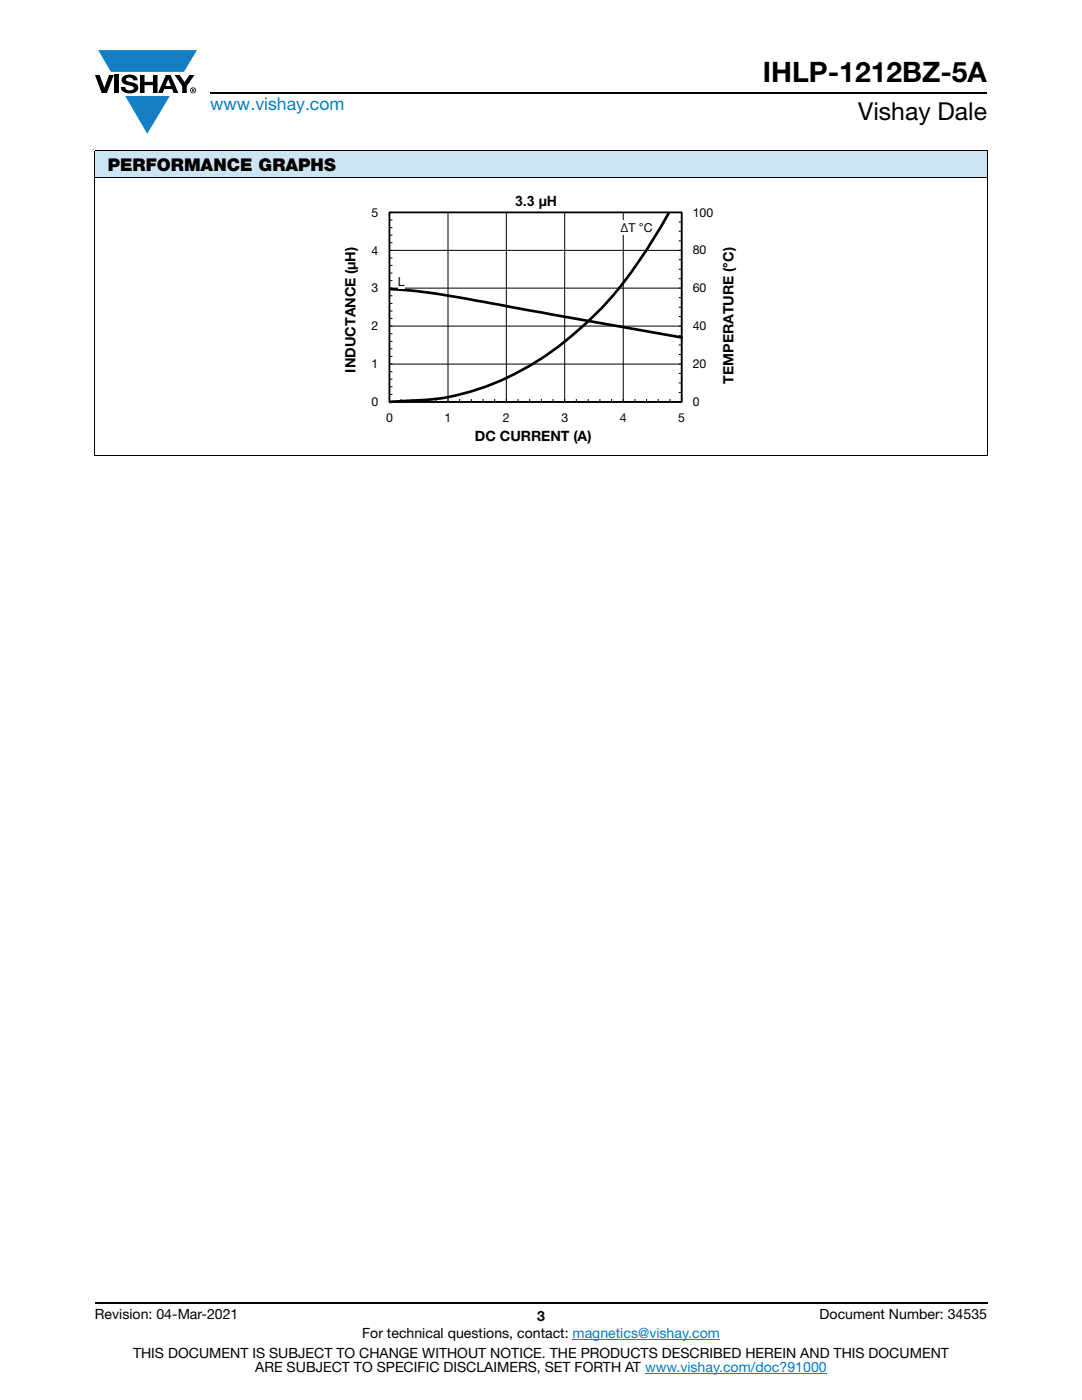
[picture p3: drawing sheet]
<svg xmlns="http://www.w3.org/2000/svg" width="216mm" height="279mm" viewBox="0 0 216 279" stroke-linecap="round" stroke-linejoin="round" font-family="sans-serif">
<g fill="#147fc3">
<path d="M19.6 10h19.7l-2.6 4.3h-1.1h-13.5z"/>
<path d="M25 19.2h8.9l-4.5 7.5z"/>
</g>
<g fill="#000">
<path d="M18.9 15h1l.9 2.5 1-2.5h.9l-1.4 3.6h-1zM22.9 15h.9v3.6h-.9zM24.6 15.3a2.1 2.1 0 0 1 2.8 .3l.1 .4h-.9a.79 .79 0 0 0-.7-.5 .79 .79 0 0 0-.8 .4l.3 .3 1 .2a1.08 1.08 0 0 1 1.2 1 1.08 1.08 0 0 1-1.1 1.2 1.73 1.73 0 0 1-2.4-1.2h.9a.96 .96 0 0 0 .8 .6 .96 .96 0 0 0 .9-.4 1.31 1.31 0 0 0-1.2-.6 1.03 1.03 0 0 1-1.1-.6 1.03 1.03 0 0 1 .2-1.1zM27.9 15h.9v1.3h1.7v-1.3h.9v3.6h-.9v-1.6h-1.7v1.6h-.9zM34.8 15h1.1l.9 1.4 1-1.4h1l-1.5 2.2v1.4h-.9v-1.4z"/>
<path d="M33.6 15.9l.5 1.3h-1.1zM33.1 15l-1.6 3.6h1l.3-.8h1.5l.3 .8h1l-1.6-3.6z"/>
<path d="M38.4 17.8h.2v.2h-.2zM38.3 17.7v.7h.1v-.3l.4 .3-.2-.3 .2-.2-.1-.2z"/>
<path d="M38.1 18a.46 .46 0 0 1 .9 0 .46 .46 0 0 1-.9 0zM37.9 18a.6 .6 0 0 0 1.2 0 .6 .6 0 0 0-1.2 0z"/>
</g>
<path d="M42 18.6h155M18.9 260h178.1" fill="none" stroke="#000" stroke-width=".36"/>
<path d="M114.3 267.3h29.3M128.7 274h36.3" fill="none" stroke="#007ec4" stroke-width=".2"/>
<path d="M18.9 30h178.1v5.5h-178.1z" fill="#cce5f3"/>
<g fill="none" stroke="#000" stroke-width=".2">
<path d="M18.9 30h178.1M18.9 35.5h178.1M18.9 30.1v60.8M197 30.1v60.8M77.7 42.4h58.3v37.8h-58.3zM77.7 59h.6M77.7 56h.6M77.7 54.5h.6M77.7 53h.6M77.7 51.5h.6M77.7 48.4h.6M77.7 46.9h.6"/>
<path d="M77.7 45.4h.6M77.7 43.9h.6M89.4 42.4v37.8M101 42.4v37.8M112.7 42.4v37.8M124.4 42.4v37.8M135.4 59.4h.6M135.4 55.6h.6M135.4 53.7h.6M135.4 51.8h.6M135.4 48.1h.6M135.4 46.2h.6"/>
<path d="M135.4 44.3h.6M136 57.5h-58.3M136 50h-58.3M77.7 78.7h.6M77.7 77.2h.6M77.7 75.7h.6M77.7 74.2h.6M77.7 71.1h.6M77.7 69.6h.6M77.7 68.1h.6M77.7 66.6h.6M77.7 63.6h.6"/>
<path d="M77.7 62.1h.6M77.7 60.5h.6M80 79.6v.6M82.4 79.6v.6M84.7 79.6v.6M87 79.6v.6M91.7 79.6v.6M94.1 79.6v.6M96.4 79.6v.6M98.7 79.6v.6M103.4 79.6v.6M105.7 79.6v.6"/>
<path d="M108 79.6v.6M110.3 79.6v.6M115 79.6v.6M117.4 79.6v.6M119.7 79.6v.6M122 79.6v.6M126.7 79.6v.6M129 79.6v.6M131.3 79.6v.6M133.7 79.6v.6M135.4 78.3h.6M135.4 76.4h.6"/>
<path d="M135.4 74.5h.6M135.4 70.8h.6M135.4 68.8h.6M135.4 67h.6M135.4 63.2h.6M135.4 61.3h.6M136 72.7h-58.3M136 65.1h-58.3M18.9 91h178.1"/>
</g>
<path d="M77.7 42.4h58.3v37.8h-58.3z" fill="none" stroke="#000" stroke-width=".35"/>
<path d="M77.7 57.7l5.5 .4 7.6 1.1 45.2 8.2M133.6 42.3a88.6 88.6 0 0 1-16.2 21.8 55.8 55.8 0 0 1-30 15.5l-9.7 .6" fill="none" stroke="#000" stroke-width=".53"/>
<g fill="#fff">
<path d="M79.4 54.7h1.4v2.9h-1.4z"/>
<path d="M123.8 43.9h6.5v2.9h-6.5z"/>
</g>
<text font-size="5.6" x="152.2" y="16.4">IHLP-1212BZ-5A</text>
<text font-size="4.9" x="171.3" y="24">Vishay Dale</text>
<text font-size="3.5" fill="#007ec4" x="42" y="21.9">www.vishay.com</text>
<text font-size="3.5" x="21.5" y="34.1">PERFORMANCE GRAPHS</text>
<g font-size="2.8">
<text x="102.8" y="41.2">3.3 µH</text>
<text x="70.9" y="74.4" transform="rotate(-90 70.9 74.4)">INDUCTANCE (μH)</text>
<text x="146.4" y="76.6" transform="rotate(-90 146.4 76.6)">TEMPERATURE (°C)</text>
<text x="94.8" y="88">DC CURRENT (A)</text>
<text x="18.9" y="263.3">Revision: 04-Mar-2021</text>
<text x="107.2" y="263.6">3</text>
<text x="163.6" y="263.3">Document Number: 34535</text>
<text x="72.3" y="267.1">For technical questions, contact: magnetics@vishay.com</text>
<text x="26.5" y="271">THIS DOCUMENT IS SUBJECT TO CHANGE WITHOUT NOTICE. THE PRODUCTS DESCRIBED HEREIN AND THIS DOCUMENT</text>
<text x="50.9" y="273.8">ARE SUBJECT TO SPECIFIC DISCLAIMERS, SET FORTH AT www.vishay.com/doc?91000</text>
</g>
<g font-size="2.5">
<text x="74.1" y="43.2">5</text>
<text x="123.8" y="46.3">ΔT °C</text>
<text x="138.2" y="43.2">100</text>
<text x="74.1" y="50.8">4</text>
<text x="138.2" y="50.8">80</text>
<text x="74.1" y="58.4">3</text>
<text x="79.4" y="57">L</text>
<text x="138.2" y="58.3">60</text>
<text x="74.1" y="65.9">2</text>
<text x="138.2" y="65.9">40</text>
<text x="74.1" y="73.5">1</text>
<text x="138.2" y="73.5">20</text>
<text x="74.1" y="81">0</text>
<text x="138.2" y="81">0</text>
<text x="77" y="84.2">0</text>
<text x="88.7" y="84.2">1</text>
<text x="100.3" y="84.2">2</text>
<text x="112" y="84.2">3</text>
<text x="123.7" y="84.2">4</text>
<text x="135.3" y="84.2">5</text>
</g>
</svg>
